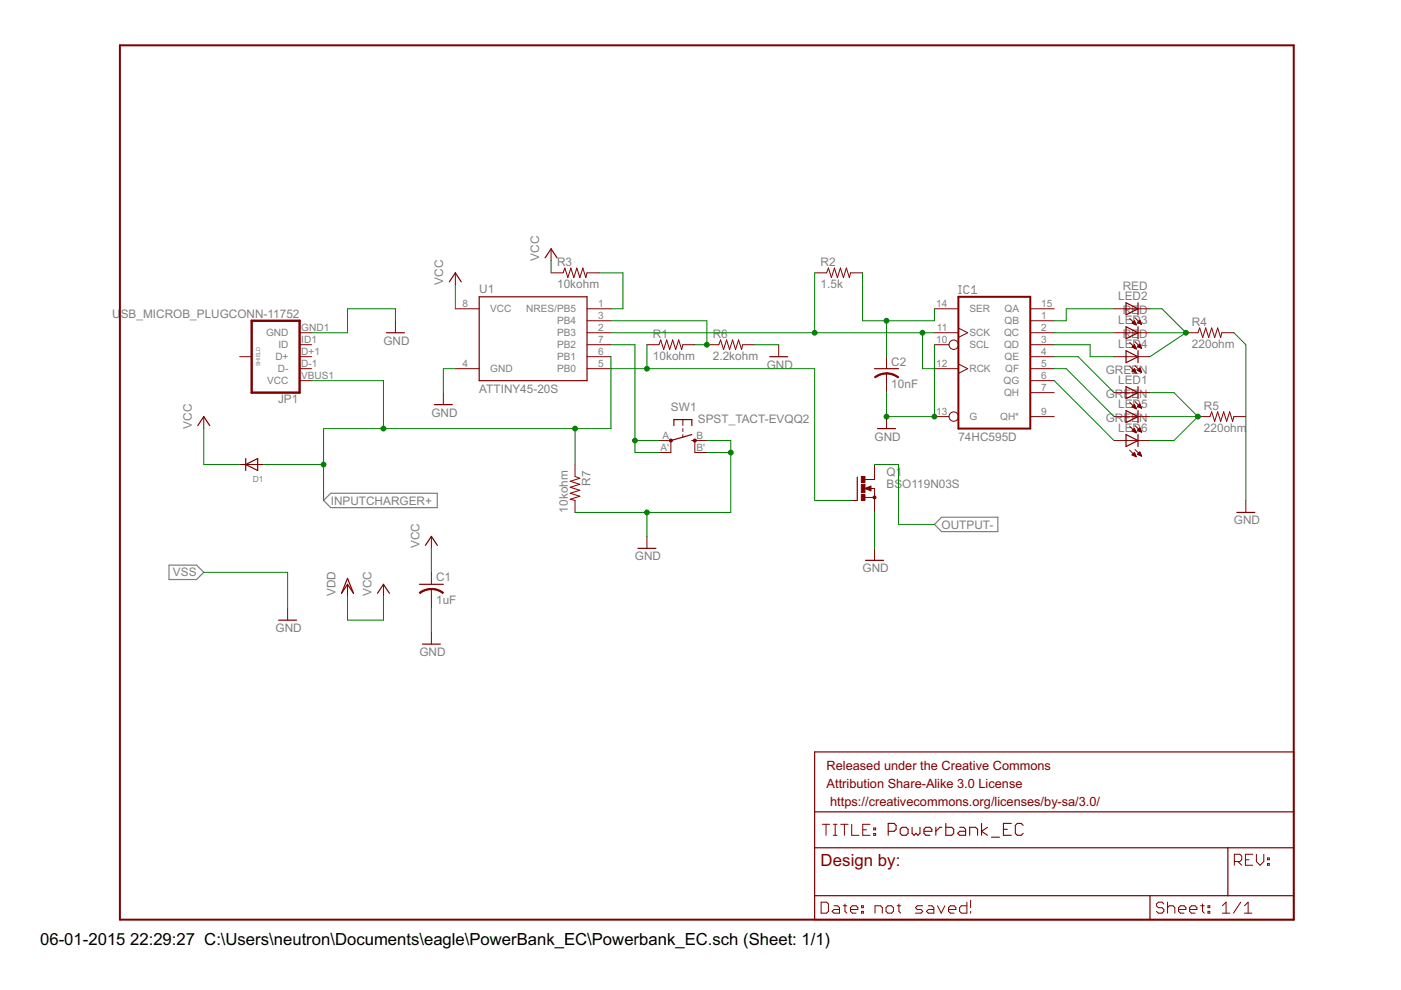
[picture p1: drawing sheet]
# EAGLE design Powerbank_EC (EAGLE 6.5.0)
made by neutron
CDESIGNER: NeutroN StrikeR; CNAME: POWERBANK_EC; CREVISION: v1.1

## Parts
C1  1uF  C-USC1206  [C1206]
C2  10nF  C-USC1206  [C1206]
D1  DIODESMA  [SMADIODE]
FRAME1  FRAME-LETTER  [CREATIVE_COMMONS]
IC1  74HC595D  [SO16]
JP1  USB_MICROB_PLUGCONN-11752  [USB-B-MICRO-SMD_V03]
LED1  GREEN  LEDCHIPLED_1206  [CHIPLED_1206]
LED2  RED  LEDCHIPLED_1206  [CHIPLED_1206]
LED3  RED  LEDCHIPLED_1206  [CHIPLED_1206]
LED4  RED  LEDCHIPLED_1206  [CHIPLED_1206]
LED5  GREEN  LEDCHIPLED_1206  [CHIPLED_1206]
LED6  GREEN  LEDCHIPLED_1206  [CHIPLED_1206]
Q1  BSO119N03S  N-MOSFET-SO8S  [SO-08]
R1  10kohm  R-US_M1206  [M1206]
R2  1.5k  R-US_M1206  [M1206]
R3  10kohm  R-US_M1206  [M1206]
R4  220ohm  R-US_M1206  [M1206]
R5  220ohm  R-US_M1206  [M1206]
R6  2.2kohm  R-US_M1206  [M1206]
R7  10kohm  R-US_M1206  [M1206]
SW1  SPST_TACT-EVQQ2  [EVQ-Q2]
U1  ATTINY45-20S  [SOIC8_EIAJ_208MIL]

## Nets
GND: C1.2 JP1.GND1(GND) Q1.1(S) Q1.2(S) Q1.3(S) R7.2 SW1.B'(S1) SW1.B(S)
INPUTCHARGER+: D1.A JP1.VBUS1(VCC) R7.1 U1.6(PB1)
N$1: IC1.1(QB) LED2.A
N$2: IC1.2(QC) LED3.A
N$3: IC1.3(QD) LED4.A
N$4: IC1.4(QE) LED1.A
N$5: IC1.5(QF) LED5.A
N$6: IC1.6(QG) LED6.A
N$7: LED2.C LED3.C LED4.C R4.1
N$8: LED1.C LED5.C LED6.C R5.1
N$9: R3.2 U1.1(NRES/PB5)
N$10: IC1.11(SCK) IC1.12(RCK) R2.1 U1.2(PB3)
N$11: SW1.A'(P1) SW1.A(P) U1.7(PB2)
N$12: C2.1 IC1.14(SER) R2.2
N$13: R1.2 R6.1 U1.3(PB4)
N$14: Q1.4(G) R1.1 U1.5(PB0)
OUTPUT-: Q1.5(D) Q1.6(D) Q1.7(D) Q1.8(D)
VCC: C1.1
VDD: D1.C R3.1 U1.8(VCC) ; supply symbol labelled VCC
VSS: C2.2 IC1.10(SCL) IC1.13(G) R4.2 R5.2 R6.2 U1.4(GND) ; supply symbol labelled GND
Unconnected: IC1.7(QH) IC1.9(QH*) IC1.15(QA) JP1.D+1(D+) JP1.D-1(D-) JP1.ID1(ID) JP1.SHIELD1(SHIELD) JP1.SHIELD2(SHIELD) JP1.SHIELD3(SHIELD)

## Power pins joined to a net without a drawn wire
VDD: IC1.16(VCC)
VSS: IC1.8(GND)

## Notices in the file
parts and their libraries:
SparkFun-Connectors: Licensing: Creative Commons ShareAlike 4.0 International - https://creativecommons.org/licenses/by-sa/4.0
SparkFun-Retired: Released under the Creative Commons Attribution Share-Alike 3.0 License
SparkFun-Retired: https://creativecommons.org/licenses/by-sa/3.0
